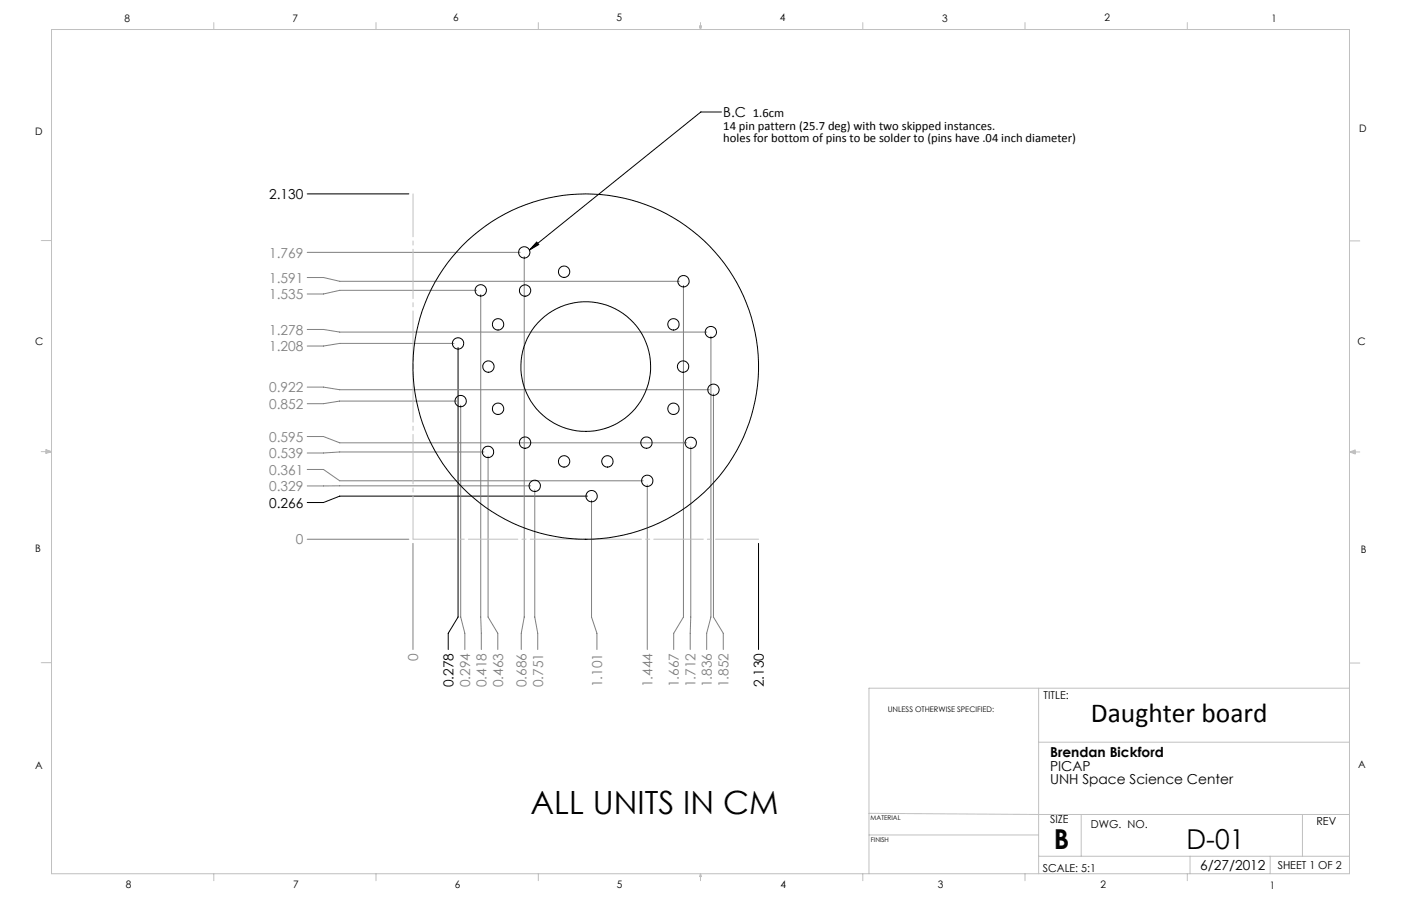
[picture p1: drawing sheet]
<svg xmlns="http://www.w3.org/2000/svg" width="432mm" height="279mm" viewBox="0 0 432 279" stroke-linecap="round" stroke-linejoin="round" font-family="sans-serif">
<g fill="none" stroke="#000" stroke-width=".31">
<path d="M222.4 34.5h-6.4l-52.8 42.6M94.7 59.8h31.3M165.4 74.6l.7 .8-2.9 1.7zM141.2 107.2v83.1l-3.1 5v5M181 153h-76.3l-5 2h-5M233.8 167.6v32.7"/>
<circle cx="161.6" cy="77.8" r="1.76"/>
<circle cx="148.2" cy="89.5" r="1.76"/>
<circle cx="161.8" cy="89.6" r="1.74"/>
<circle cx="173.9" cy="83.8" r="1.75"/>
<circle cx="210.7" cy="86.7" r="1.75"/>
<circle cx="141.2" cy="105.9" r="1.76"/>
<circle cx="150.5" cy="113" r="1.75"/>
<circle cx="153.5" cy="100" r="1.75"/>
<circle cx="180.5" cy="113" r="53.3"/>
<circle cx="180.6" cy="113" r="20"/>
<circle cx="207.6" cy="100" r="1.76"/>
<circle cx="210.5" cy="113" r="1.75"/>
<circle cx="219.1" cy="102.4" r="1.76"/>
<circle cx="142" cy="123.7" r="1.75"/>
<circle cx="150.4" cy="139.4" r="1.76"/>
<circle cx="153.5" cy="126.1" r="1.75"/>
<circle cx="161.8" cy="136.5" r="1.75"/>
<circle cx="199.3" cy="136.5" r="1.75"/>
<circle cx="207.6" cy="126.1" r="1.76"/>
<circle cx="212.9" cy="136.6" r="1.76"/>
<circle cx="219.9" cy="120.2" r="1.76"/>
<circle cx="164.8" cy="149.8" r="1.75"/>
<circle cx="173.9" cy="142.3" r="1.75"/>
<circle cx="182.3" cy="153" r="1.75"/>
<circle cx="187.2" cy="142.3" r="1.75"/>
<circle cx="199.5" cy="148.3" r="1.76"/>
</g>
<g fill="none" stroke="#808080" stroke-width=".31">
<path d="M94.7 77.8h65.6M161.6 79.1v111.2l-.9 5v5M94.7 85.6h5l5 1.1h104.7M146.9 89.5h-42.2l-5 1.2h-5M148.2 90.8v99.5l.1 10M210.6 88v102.3l-3 5v5M94.7 119.4h5l5 .8h113.9M94.7 101.6h5l5 .8h113.1M139.9 105.9h-35.2l-5 .8h-5M219.1 103.7v86.6l-1.3 5v5M94.7 134.6h5l5 2h106.9M140.7 123.7h-36l-5 .8h-5"/>
<path d="M142 125v65.3l1.3 5v5M149.2 139.4h-44.5l-5 .3h-5M212.9 137.8l-.2 62.5M219.9 121.5v68.8l3 5v5M94.7 144.8h5l5 3.5h93.5M150.4 140.7v49.6l3 5v5M163.5 149.8l-68.8 .1M164.8 151.1v39.2l.9 5v5M182.3 154.3v36l1.7 5v5M199.5 149.5v50.8M94.7 166.3h31.3M127.3 167.6v32.7"/>
</g>
<path d="M127.3 59.8v106.5M127.3 166.3h106.5" fill="none" stroke="#c0c0c0" stroke-width=".31" stroke-dasharray="15.2 1.3 1.3 1.3" stroke-dashoffset="2"/>
<g fill="none" stroke="#c0c0c0" stroke-width=".31">
<path d="M15.9 9.1h400v260.4h-400zM65.9 6.9v2.2M115.9 6.9v2.2M165.9 6.9v2.2M215.6 8h.6l-.3 1.1zM215.7 8l.2 1.1M215.9 6.9v2.2M216 8l-.1 1.1M265.9 6.9v2.2M315.9 6.9v2.2M365.9 6.9v2.2M12.7 74.2h3.2"/>
<path d="M415.9 74.3h3.2M12.7 139.3h3.2M14.2 139.1l1.7 .2M14.2 138.7l1.7 .6-1.7 .5zM15.9 139.3l-1.7 .3M415.9 139.4h3.2M415.9 139.4l1.8-.6v1.2zM415.9 139.4l1.8 .3M417.7 139.2l-1.8 .2M12.7 204.4h3.2M320.1 212.2v57.3M415.9 204.5h3.2"/>
<path d="M415.9 212.2h-148.1v57.3M320.1 228.9h95.8M267.8 250.8l52.3 .4h95.8M267.8 257.5h52.3M333.2 251.2v12.9M401.4 251.2v12.9M65.9 269.5v2.1M115.9 269.5v2.1M165.9 269.5v2.1M215.9 269.5v2.1M215.9 269.5l.3 .8h-.6zM265.9 269.5v2.1"/>
<path d="M315.9 269.5v2.1M320.1 264.1h95.8M365.9 269.5v2.1M366.8 264.1v5.4M391.5 264.1v5.4"/>
</g>
<path d="M165.4 74.6l.7 .8-2.9 1.7z" fill="#000"/>
<text font-size="9.9" x="163.5" y="251.1">ALL UNITS IN CM</text>
<g font-size="8.5">
<text x="336.2" y="222.8">Daughter board</text>
<text x="324.8" y="262">B</text>
<text x="365.7" y="262">D-01</text>
</g>
<g font-size="4.2">
<text x="222.9" y="36.1">B.C 1.6cm</text>
<text x="83" y="61.4">2.130</text>
<text x="83" y="156.6">0.266</text>
<text x="139.8" y="212" transform="rotate(-90 139.8 212)">0.278</text>
<text x="235.4" y="212" transform="rotate(-90 235.4 212)">2.130</text>
<text x="323.6" y="233.6">Brendan Bickford</text>
<text x="323.6" y="237.7">PICAP</text>
<text x="323.6" y="241.9">UNH Space Science Center</text>
<text x="369.9" y="268.4">6/27/2012</text>
</g>
<g font-size="4.2" fill="#808080">
<text x="83" y="79.4">1.769</text>
<text x="83" y="87.2">1.591</text>
<text x="83" y="92.3">1.535</text>
<text x="83" y="103.2">1.278</text>
<text x="83" y="108.3">1.208</text>
<text x="83" y="121">0.922</text>
<text x="83" y="126.1">0.852</text>
<text x="83" y="136.2">0.595</text>
<text x="83" y="141.3">0.539</text>
<text x="83" y="146.4">0.361</text>
<text x="83" y="151.5">0.329</text>
<text x="91.2" y="167.9">0</text>
<text x="128.9" y="203.8" transform="rotate(-90 128.9 203.8)">0</text>
<text x="144.9" y="212" transform="rotate(-90 144.9 212)">0.294</text>
<text x="150" y="212" transform="rotate(-90 150 212)">0.418</text>
<text x="155.1" y="212" transform="rotate(-90 155.1 212)">0.463</text>
<text x="162.3" y="212" transform="rotate(-90 162.3 212)">0.686</text>
<text x="167.4" y="212" transform="rotate(-90 167.4 212)">0.751</text>
<text x="185.6" y="212" transform="rotate(-90 185.6 212)">1.101</text>
<text x="201.1" y="212" transform="rotate(-90 201.1 212)">1.444</text>
<text x="209.3" y="212" transform="rotate(-90 209.3 212)">1.667</text>
<text x="214.4" y="212" transform="rotate(-90 214.4 212)">1.712</text>
<text x="219.4" y="212" transform="rotate(-90 219.4 212)">1.836</text>
<text x="224.5" y="212" transform="rotate(-90 224.5 212)">1.852</text>
</g>
<g font-size="3.9">
<text x="222.9" y="40.1">14 pin pattern (25.7 deg) with two skipped instances.</text>
<text x="222.9" y="43.9">holes for bottom of pins to be solder to (pins have .04 inch diameter)</text>
</g>
<g font-size="3.4">
<text x="321.7" y="215.7">TITLE:</text>
<text x="323.6" y="253.9">SIZE</text>
<text x="336.2" y="255.5">DWG. NO.</text>
<text x="405.7" y="254.5">REV</text>
<text x="321.4" y="268.9">SCALE: 5:1</text>
<text x="393.8" y="267.9">SHEET 1 OF 2</text>
</g>
<g font-size="3.2">
<text x="38.3" y="6.7">8</text>
<text x="90.2" y="6.7">7</text>
<text x="139.7" y="6.5">6</text>
<text x="190" y="6.5">5</text>
<text x="240.4" y="6.5">4</text>
<text x="290.4" y="6.7">3</text>
<text x="340.4" y="6.5">2</text>
<text x="391.9" y="6.7">1</text>
<text x="10.9" y="41.6">D</text>
<text x="418.9" y="40.7">D</text>
<text x="10.9" y="106.3">C</text>
<text x="418.4" y="106.4">C</text>
<text x="10.8" y="170.2">B</text>
<text x="419.4" y="170.6">B</text>
<text x="10.8" y="237.2">A</text>
<text x="418.6" y="236.8">A</text>
<text x="38.8" y="273.8">8</text>
<text x="90.4" y="273.8">7</text>
<text x="140.2" y="273.8">6</text>
<text x="190.1" y="273.9">5</text>
<text x="240.5" y="273.8">4</text>
<text x="289" y="273.9">3</text>
<text x="339.1" y="273.8">2</text>
<text x="391.4" y="274.1">1</text>
</g>
<text font-size="2.4" x="273.6" y="219.7">UNLESS OTHERWISE SPECIFIED:</text>
<g font-size="2">
<text x="268.3" y="252.9">MATERIAL</text>
<text x="268.4" y="259.7">FINISH</text>
</g>
</svg>
